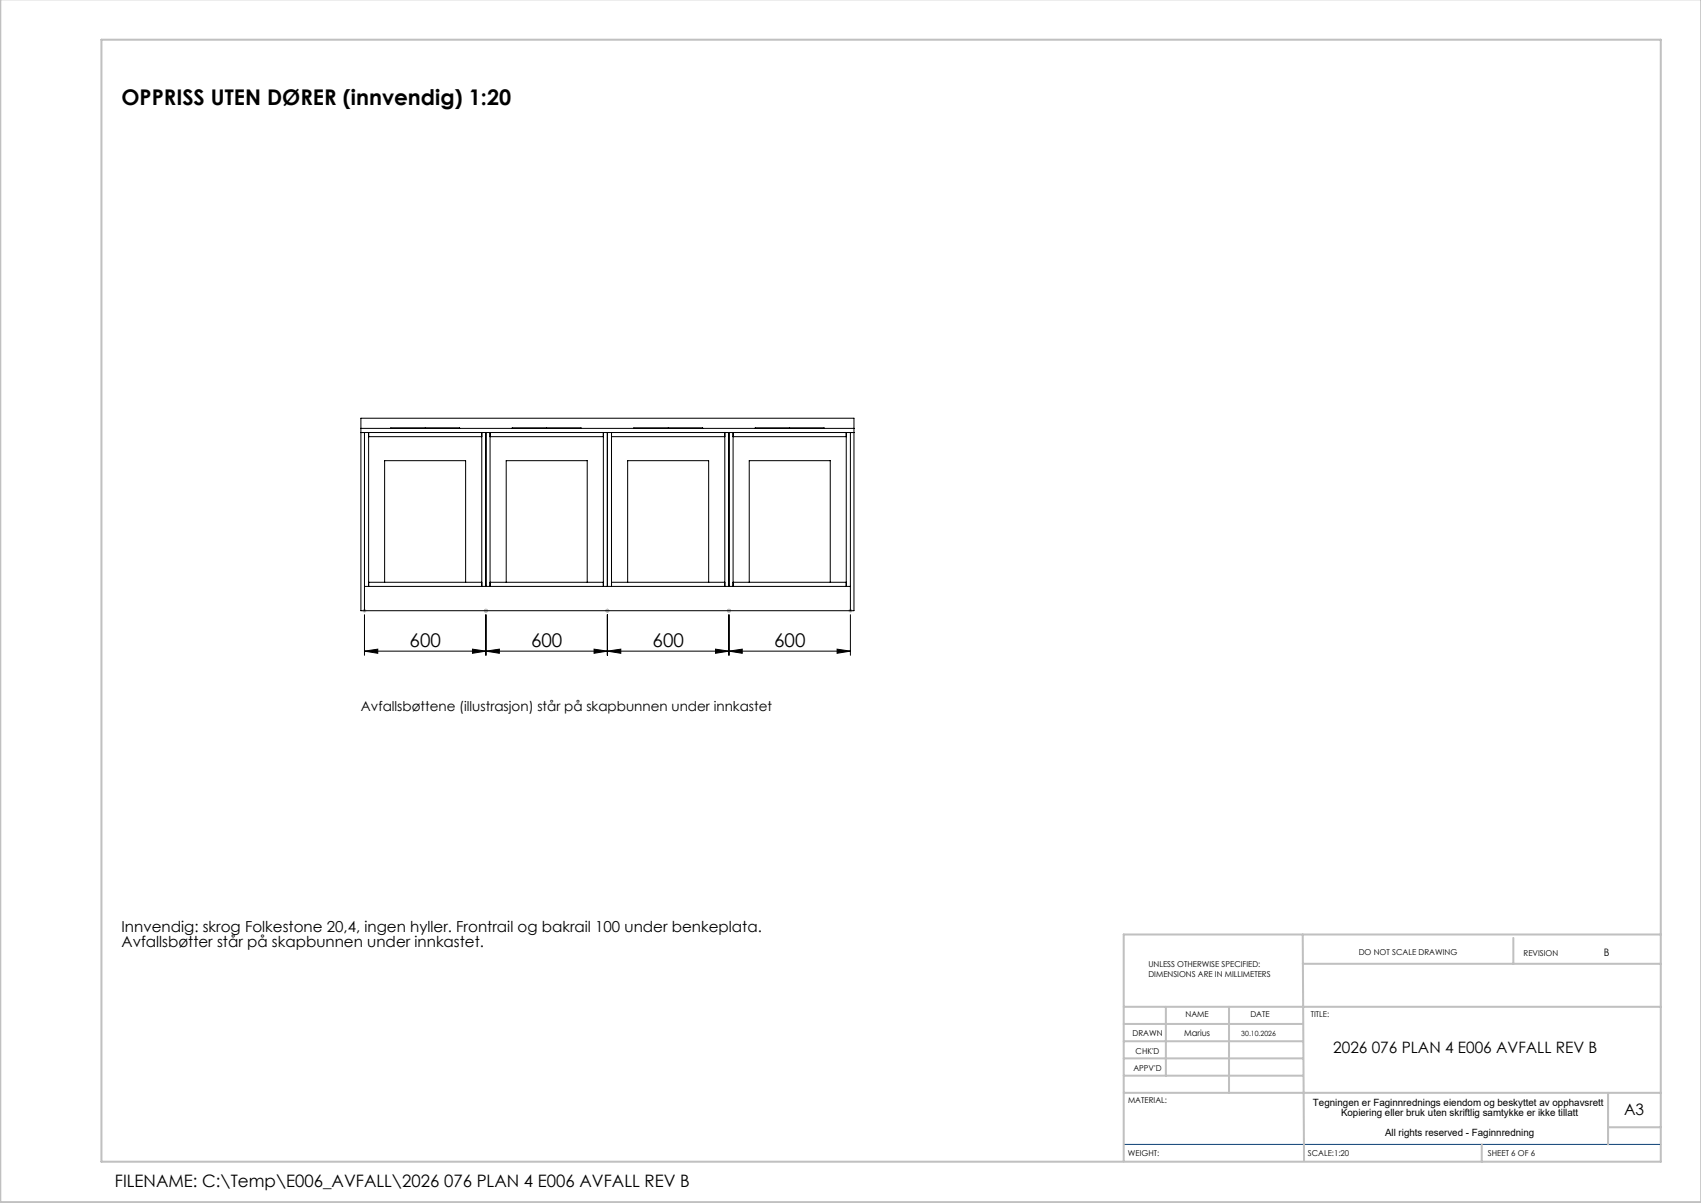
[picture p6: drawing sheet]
<svg xmlns="http://www.w3.org/2000/svg" width="420mm" height="297mm" viewBox="0 0 420 297" stroke-linecap="round" stroke-linejoin="round" font-family="sans-serif">
<g fill="none" stroke="#000" stroke-width=".25">
<path d="M89.1 103.3h121.8v47.5h-121.8zM89.1 106.8h121.8M89.1 105.8h121.8M90 106.8v44M91 107.8h28M91 106.8v38M96.5 105.8h17M119 106.8v38M120 106.8v38M121 107.8h28M121 106.8v38M126.5 105.8h17"/>
<path d="M149 106.8v38M150 106.8v38M151 107.8h28M151 106.8v38M156.5 105.8h17M179 106.8v38M180 106.8v38M181 107.8h28M181 106.8v38M186.5 105.8h17M209 106.8v38M210 106.8v44"/>
<path d="M90 144.8h120M90 151.8v10M91 143.8h28M95 143.8v-30.1h20v30.1M120 151.8v10M121 143.8h28M125 143.8v-30.1h20v30.1M150 151.8v10M151 143.8h28M155 143.8v-30.1h20v30.1M180 151.8v10M181 143.8h28"/>
<path d="M185 143.8v-30.1h20v30.1M210 151.8v10M90 160.8l3.3-.5v1zM90 160.8h120M116.7 160.3l3.3 .5-3.3 .5zM120 160.8l3.3-.5v1zM146.7 160.3l3.3 .5-3.3 .5zM150 160.8l3.3-.5v1zM176.7 160.3l3.3 .5-3.3 .5zM180 160.8l3.3-.5v1zM206.7 160.3l3.3 .5-3.3 .5z"/>
</g>
<g fill="none" stroke="#c0c0c0" stroke-width=".25">
<path d="M89.5 150.8h1M89.6 150.4l.7 .7M90 150.3v1M90.3 150.4l-.7 .7M119.5 150.8h1M119.6 150.4l.7 .7M120 150.3v1M120.3 150.4l-.7 .7M149.5 150.8h1M149.6 150.4l.7 .7M150 150.3v1M150.3 150.4l-.7 .7"/>
<path d="M179.5 150.8h1M179.6 150.4l.7 .7M180 150.3v1M180.3 150.4l-.7 .7M209.5 150.8h1M209.6 150.4l.7 .7M210 150.3v1M210.3 150.4l-.7 .7"/>
</g>
<path d="M277.5 282.5h132.6" fill="none" stroke="#004080" stroke-width=".25"/>
<g fill="none" stroke="#c0c0c0" stroke-width=".5">
<path d="M.1 -.1v296.9h419.9M25 9.8h385.1v277h-385.1zM321.7 230.7l.3 55.8M321.7 237.9h88.4M373.7 231.6v6.3M410.1 230.7h-132.6v56M277.5 248.6h132.6M277.5 257.1h44.2M277.5 252.8h44.2M287.9 248.6v17M303.5 248.6v21.2M277.5 265.6h44.2"/>
<path d="M277.5 261.3h44.2M277.5 269.8h132.6M397.1 269.8v12.7M397.1 278.3h13M365.9 282.5v4.3"/>
</g>
<path d="M90 160.8l3.3-.5v1zM116.7 160.3l3.3 .5-3.3 .5zM120 160.8l3.3-.5v1zM146.7 160.3l3.3 .5-3.3 .5zM150 160.8l3.3-.5v1zM176.7 160.3l3.3 .5-3.3 .5zM180 160.8l3.3-.5v1zM206.7 160.3l3.3 .5-3.3 .5z" fill="#000"/>
<text font-size="5.3" x="30" y="26">OPPRISS UTEN DØRER (innvendig) 1:20</text>
<g font-size="4.7">
<text x="101.1" y="159.7">600</text>
<text x="131.1" y="159.7">600</text>
<text x="161.1" y="159.7">600</text>
<text x="191.1" y="159.7">600</text>
</g>
<text font-size="4.2" x="28.4" y="293.1">FILENAME: C:\Temp\E006_AVFALL\2026 076 PLAN 4 E006 AVFALL REV B</text>
<g font-size="3.9">
<text x="329.2" y="259.9">2026 076 PLAN 4 E006 AVFALL REV B</text>
<text x="401" y="275.4">A3</text>
</g>
<g font-size="3.7">
<text x="30" y="230">Innvendig: skrog Folkestone 20,4, ingen hyller. Frontrail og bakrail 100 under benkeplata.</text>
<text x="30" y="233.8">Avfallsbøtter står på skapbunnen under innkastet.</text>
</g>
<text font-size="3.3" x="89.1" y="175.5">Avfallsbøttene (illustrasjon) står på skapbunnen under innkastet</text>
<g font-size="2.5">
<text x="396" y="235.9">B</text>
<text x="324.2" y="273">Tegningen er Faginnrednings eiendom og beskyttet av opphavsrett</text>
<text x="331.1" y="275.4">Kopiering eller bruk uten skriftlig samtykke er ikke tillatt</text>
<text x="342" y="280.4">All rights reserved - Faginnredning</text>
</g>
<text font-size="2.1" x="292.4" y="255.9">Marius</text>
<g font-size="2">
<text x="283.6" y="238.6">UNLESS OTHERWISE SPECIFIED:</text>
<text x="335.5" y="235.8">DO NOT SCALE DRAWING</text>
<text x="376.2" y="236">REVISION</text>
<text x="283.6" y="241.1">DIMENSIONS ARE IN MILLIMETERS</text>
<text x="292.7" y="251.1">NAME</text>
<text x="308.7" y="251.1">DATE</text>
<text x="323.7" y="251.1">TITLE:</text>
<text x="279.6" y="255.9">DRAWN</text>
<text x="280.4" y="260.1">CHK'D</text>
<text x="279.9" y="264.4">APPV'D</text>
<text x="278.5" y="272.3">MATERIAL:</text>
<text x="278.5" y="285.3">WEIGHT:</text>
<text x="323" y="285.4">SCALE:1:20</text>
<text x="367.4" y="285.4">SHEET 6 OF 6</text>
</g>
<text font-size="1.8" x="306.5" y="255.9">30.10.2026</text>
</svg>
